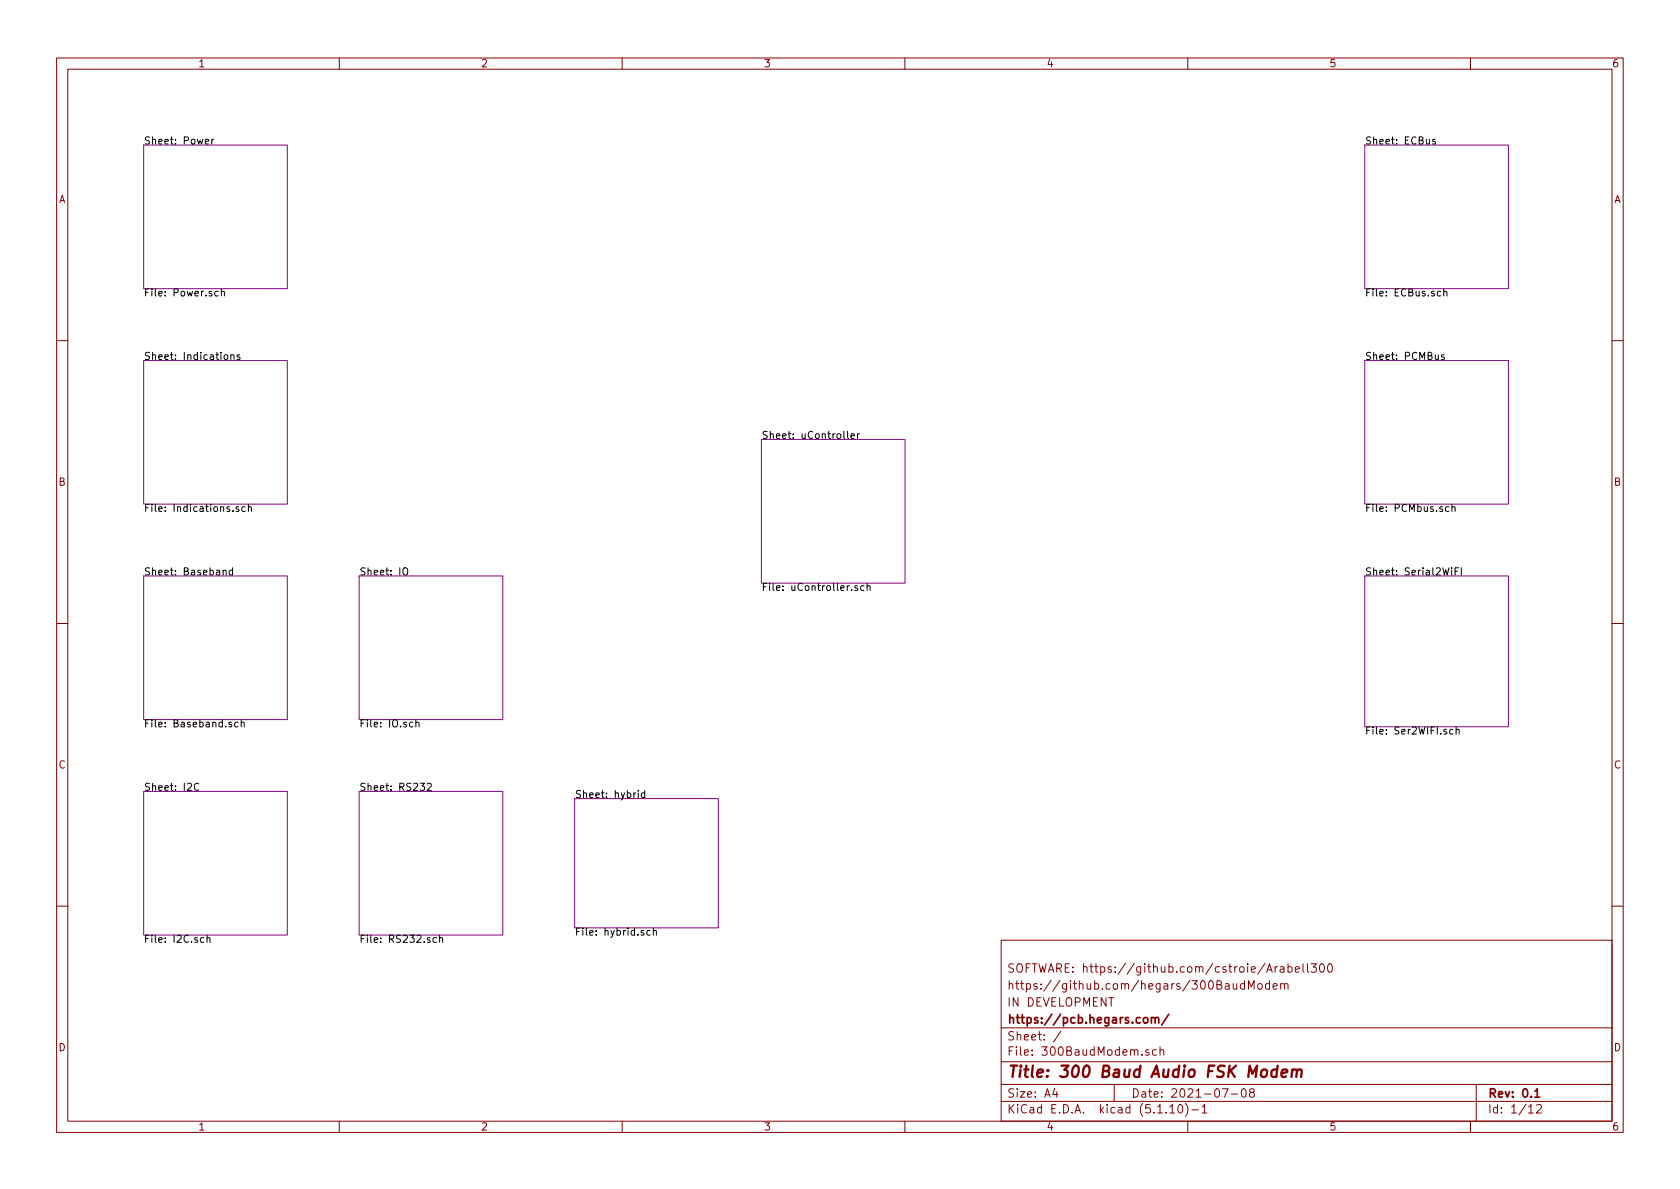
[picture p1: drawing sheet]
<svg xmlns="http://www.w3.org/2000/svg" width="297mm" height="210mm" viewBox="0 0 297 210" stroke-linecap="round" stroke-linejoin="round" font-family="sans-serif">
<g fill="none" stroke="#840000" stroke-width=".18">
<path d="M10 10.3h277v189.9h-277zM12 12.2h273v186.1h-273zM60 10.3v1.9M110 10.3v1.9M160 10.3v1.9M210 10.3v1.9M260 10.3v1.9M10 60.2h2M285 60.2h2M10 110.3h2M285 110.3h2M10 160.2h2"/>
<path d="M177 166.3h108v32h-108zM218 173.9l.1 .9 .4 .1 .2-.1M218.7 173.9v1M220 174l-.4-.1-.3 .3 .1 .6 .2 .1 .4-.1M220 173.4v1.5M220.8 174.9v-1.5l.4 1.1 .5-1.1v1.5M222.5 174.1l.2-.2 .4 .2 .1 .5-.2 .2-.3 .1-.2-.1zM224.5 174l-.5-.1-.3 .3 .1 .6 .2 .1 .5-.1M224.5 173.4v1.5M225.1 174.4l.7-.1-.1-.3-.4-.1-.2 .2 .1 .7h.5M225.5 170.9v1M225.9 170.9l-.4 .3"/>
<path d="M226.4 171h.5l.1 .9M226.4 174.1l.1-.1a.37 .37 0 0 1 .6 .1v.8M226.4 173.9v1M227 171.3l-.5 .1a.29 .29 0 0 0-.2 .2 .29 .29 0 0 0 .2 .3h.5M227.1 174.1l.2-.2 .4 .1v.9M227.7 171l.5-.1 .2 .3v.6l-.2 .1h-.5M227.7 170.4v1.5M229 171.4l.7-.1v-.3l-.5-.1-.2 .2 .1 .8h.6M230.4 170.4v1.3l.2 .2M231.2 170.4v1.3l.2 .2M231.8 170.4h.9l-.5 .6 .5 .1v.7l-.3 .1-.6-.1M233.5 170.5l.2-.1a.8 .8 0 0 1 .5 .8 .8 .8 0 0 1-.5 .7 .97 .97 0 0 1-.2-1.4z"/>
<path d="M234.9 170.6l.2-.2a.81 .81 0 0 1 .6 .6 .81 .81 0 0 1-.3 .9h-.2a.79 .79 0 0 1-.3-1.3zM285 160.2h2M60 198.3v1.9M110 198.3v1.9M160 198.3v1.9M177 194.8h108M177 191.8h108M177 187.8h108M177 181.8h108M186.5 192.5l-.4 1h1M186.8 193v1M187.6 182.3l-1.3 2"/>
<path d="M197 191.8v3M203.1 185.7a.37 .37 0 0 0-.6 .1l.1 .2 .5 .2 .1 .1-.2 .3-.5-.1M204.5 185.7l-.5-.1-.2 .3v.6l.2 .1 .5-.1M205.1 185.7h.1a.37 .37 0 0 1 .6 .1v.8M205.1 185.1v1.5M206.8 195.8l.5-.5v1.5M206.8 196.8h.9M208.5 195.4l.1-.1a.8 .8 0 0 1 .5 .8 .8 .8 0 0 1-.5 .7 1 1 0 0 1-.1-1.4zM209.6 195.1a1.71 1.71 0 0 1 0 2.3M210 198.3v1.9M210.7 196.3h1.2M212.5 195.8l.5-.5v1.5"/>
<path d="M212.5 196.8h.9M216.1 192.5h1l-.6 1.5M217.7 193.5h1.1M219.6 192.7l.4-.2a.94 .94 0 0 1 0 1.5 .82 .82 0 0 1-.4-1.3zM221.2 193.2l-.3-.3 .1-.2 .2-.2 .4 .1 .2 .2-.1 .2-.6 .2a.48 .48 0 0 0-.1 .7l.2 .1 .5-.1a.48 .48 0 0 0-.1-.7h-.1M260 198.3v1.9M261 191.8v6.5M270.3 195.8l.4-.5v1.5M270.3 196.8h.8M271.7 195.5l.2-.2h.4l.2 .5-.9 1h.9"/>
</g>
<path d="M203.6 179.9v1M206.7 179.3l-1.3 2M202.2 180.1l.3-.2 .4 .2v.5l-.1 .2-.3 .1-.3-.1zM203.6 180.1l.1-.1a.37 .37 0 0 1 .5 .1v.8M204.2 180.1l.2-.2 .4 .1 .1 .9M271.4 193l.4-.5v1.5M271.4 194h.8" fill="none" stroke="#840000" stroke-width=".3"/>
<path d="M225.8 189.2a.68 .68 0 0 0-1 .3v.8l.3 .1 .6-.1M225.9 188.4l-.2 2M226.6 189.8l1-.2-.1-.4-.5-.1-.4 .3v.9l.2 .1 .6-.1M228.5 189.3a.52 .52 0 0 1 .8 .1l-.1 1M228.5 189.1l-.2 1.3M229.3 189.4l.3-.3 .5 .1-.1 1.2" fill="none" stroke="#840000" stroke-width=".41"/>
<path d="M25.4 25.6h25.4v25.4h-25.4zM241.3 25.6h25.4v25.4h-25.4zM25.4 63.7h25.4v25.4h-25.4zM134.6 77.7h25.4v25.4h-25.4zM241.3 63.7h25.4v25.4h-25.4zM25.4 101.8h25.4v25.4h-25.4zM63.5 101.8h25.4v25.4h-25.4zM241.3 101.8h25.4v26.7h-25.4zM25.4 139.9h25.4v25.4h-25.4zM63.5 139.9h25.4v25.4h-25.4zM101.6 141.2h25.4v22.9h-25.4z" fill="none" stroke="#840084" stroke-width=".18"/>
<g fill="none" stroke="#000" stroke-width=".18">
<path d="M36.3 25l.6-.1-.1-.2-.3-.1-.2 .2v.6h.5M37.4 24.6v.9M37.8 24.6l-.4 .3M253.8 24.7l-.3-.1-.2 .2v.2l.5 .1v.3h-.5M38.6 51.6l-.4-.1-.2 .2 .1 .6h.5M39.1 51.6l.2-.1 .3 .1 .1 .7M39.1 51.1v1.2M254.7 51.6l-.3-.1-.3 .2 .2 .6h.4M255.3 51.6l.1-.1 .4 .1v.7M255.3 51.1v1.2M39.7 62.8l.3-.1 .3 .3-.1 .5-.3 .1-.2-.2zM40.8 62.9l.2-.2 .3 .1 .1 .8"/>
<path d="M40.8 62.7v.9M42.4 62.8l-.3-.1-.2 .2 .1 .2 .4 .1v.3h-.5M149.9 76.3v1.1l.1 .1M150.5 77.1l.6-.1-.1-.2-.4-.1-.1 .2v.6h.5M151.6 76.7v.8M152 76.7l-.4 .2M255.3 62.8l-.3-.1-.2 .2 .1 .2 .4 .1v.3h-.5M42.2 89.7l-.3-.1-.2 .2 .1 .2 .4 .1v.3h-.5M43.4 89.7l-.4-.1-.3 .2 .2 .6h.5M43.9 89.7l.2-.1 .3 .1v.7M43.9 89.2v1.2M256.2 89.7l-.4-.1-.2 .2 .1 .6h.5"/>
<path d="M256.7 89.7l.2-.1 .3 .1 .1 .7M256.7 89.2v1.2M39.4 101l.2-.2 .3 .1 .1 .8M41.1 100.9l-.3-.1-.3 .3 .1 .5h.5M41.1 100.4v1.3M71.3 100.6a.45 .45 0 0 1 .7 0 .88 .88 0 0 1-.2 1.1l-.4-.1a1.07 1.07 0 0 1-.1-1zM151.6 103.6h-.3l-.2 .2 .1 .1 .4 .2v.3h-.5M152.8 103.6h-.4l-.2 .2 .1 .6h.5M153.3 103.7l.2-.1h.3v.8M153.3 103.1v1.3M256.7 100.4v.1M256.7 100.8v.9"/>
<path d="M257.3 101h.4M257.9 100.4h-.6v1.3M258.4 100.4v1.3M35.1 138.6a.5 .5 0 0 0-.6 0 .5 .5 0 0 0-.1 .6 .45 .45 0 0 0 .2 .5 .45 .45 0 0 0 .5-.1M40.9 127.8l-.3-.1-.1 .2v.2l.4 .1v.3h-.4M42.1 127.8l-.4-.1-.2 .2 .1 .6h.5M42.6 127.8l.2-.1 .3 .1 .1 .7M42.6 127.3v1.2M73 127.8l-.4-.1-.2 .2 .1 .6h.5M73.5 127.8l.2-.1 .3 .1 .1 .7M73.5 127.3v1.2M74.3 138.5h.8l-.5 .5 .4 .1v.5l-.2 .2-.5-.2"/>
<path d="M75.5 138.6l.5-.1 .3 .4-.8 .9h.8M112.9 139.8v.1M114 139.8v1.2M256.9 129h-.4l-.2 .2 .1 .6h.5M257.5 129.1l.1-.1h.3l.1 .8M257.5 128.5v1.3M112.9 140.2v.8M114 140.3l-.4-.1-.2 .2 .1 .6h.5M36 165.9l-.3-.1-.3 .2 .2 .6h.4M36.6 165.9l.2-.1 .3 .1v.7M36.6 165.4v1.2M77.2 165.9l-.4-.1-.2 .2 .1 .6h.5"/>
<path d="M77.7 165.9l.2-.1 .3 .1 .1 .7M77.7 165.4v1.2M115 164.6l-.4-.1-.2 .3 .1 .5h.5M115.5 164.7l.2-.2 .3 .1 .1 .8M115.5 164.1v1.3"/>
</g>
<text font-size="2.8" fill="#840000" x="178" y="190.5">Title: 300 Baud Audio FSK Modem</text>
<g font-size="2.1" fill="#840000">
<text x="178" y="172">SOFTWARE: https://github.com/cstroie/Arabell300</text>
<text x="178" y="178">IN DEVELOPMENT</text>
<text x="178" y="175">https://github.com/hegars/300BaudModem</text>
<text x="178" y="184">Sheet: /</text>
<text x="178" y="181">https://pcb.hegars.com/</text>
<text x="178" y="186.7">File: 300BaudModem.sch</text>
<text x="178" y="196.9">KiCad E.D.A. kicad (5.1.10)-1</text>
<text x="178" y="194.1">Size: A4</text>
<text x="200" y="194.1">Date: 2021-07-08</text>
<text x="263" y="194.1">Rev: 0.1</text>
<text x="263" y="196.9">Id: 1/12</text>
</g>
<g font-size="1.8" fill="#840000">
<text x="35" y="11.9">1</text>
<text x="85" y="11.9">2</text>
<text x="135" y="11.9">3</text>
<text x="185" y="11.9">4</text>
<text x="235" y="11.9">5</text>
<text x="285" y="11.9">6</text>
<text x="10.4" y="35.9">A</text>
<text x="285.4" y="35.9">A</text>
<text x="10.4" y="85.9">B</text>
<text x="285.4" y="85.9">B</text>
<text x="10.4" y="135.9">C</text>
<text x="285.4" y="135.9">C</text>
<text x="10.4" y="185.9">D</text>
<text x="285.4" y="185.9">D</text>
<text x="35" y="199.9">1</text>
<text x="85" y="199.9">2</text>
<text x="135" y="199.9">3</text>
<text x="185" y="199.9">4</text>
<text x="235" y="199.9">5</text>
<text x="285" y="199.9">6</text>
</g>
<g font-size="1.8">
<text x="25.4" y="25.5">Sheet: Power</text>
<text x="241.3" y="25.5">Sheet: ECBus</text>
<text x="25.4" y="52.4">File: Power.sch</text>
<text x="241.3" y="52.4">File: ECBus.sch</text>
<text x="25.4" y="63.6">Sheet: Indications</text>
<text x="241.3" y="63.6">Sheet: PCMBus</text>
<text x="134.6" y="77.6">Sheet: uController</text>
<text x="25.4" y="90.5">File: Indications.sch</text>
<text x="241.3" y="90.5">File: PCMbus.sch</text>
<text x="25.4" y="101.7">Sheet: Baseband</text>
<text x="63.5" y="101.7">Sheet: IO</text>
<text x="241.3" y="101.7">Sheet: Serial2WiFI</text>
<text x="134.6" y="104.5">File: uController.sch</text>
<text x="25.4" y="128.6">File: Baseband.sch</text>
<text x="63.5" y="128.6">File: IO.sch</text>
<text x="241.3" y="129.9">File: Ser2WIFI.sch</text>
<text x="25.4" y="139.8">Sheet: I2C</text>
<text x="63.5" y="139.8">Sheet: RS232</text>
<text x="101.6" y="141.1">Sheet: hybrid</text>
<text x="25.4" y="166.7">File: I2C.sch</text>
<text x="63.5" y="166.7">File: RS232.sch</text>
<text x="101.6" y="165.4">File: hybrid.sch</text>
</g>
</svg>
